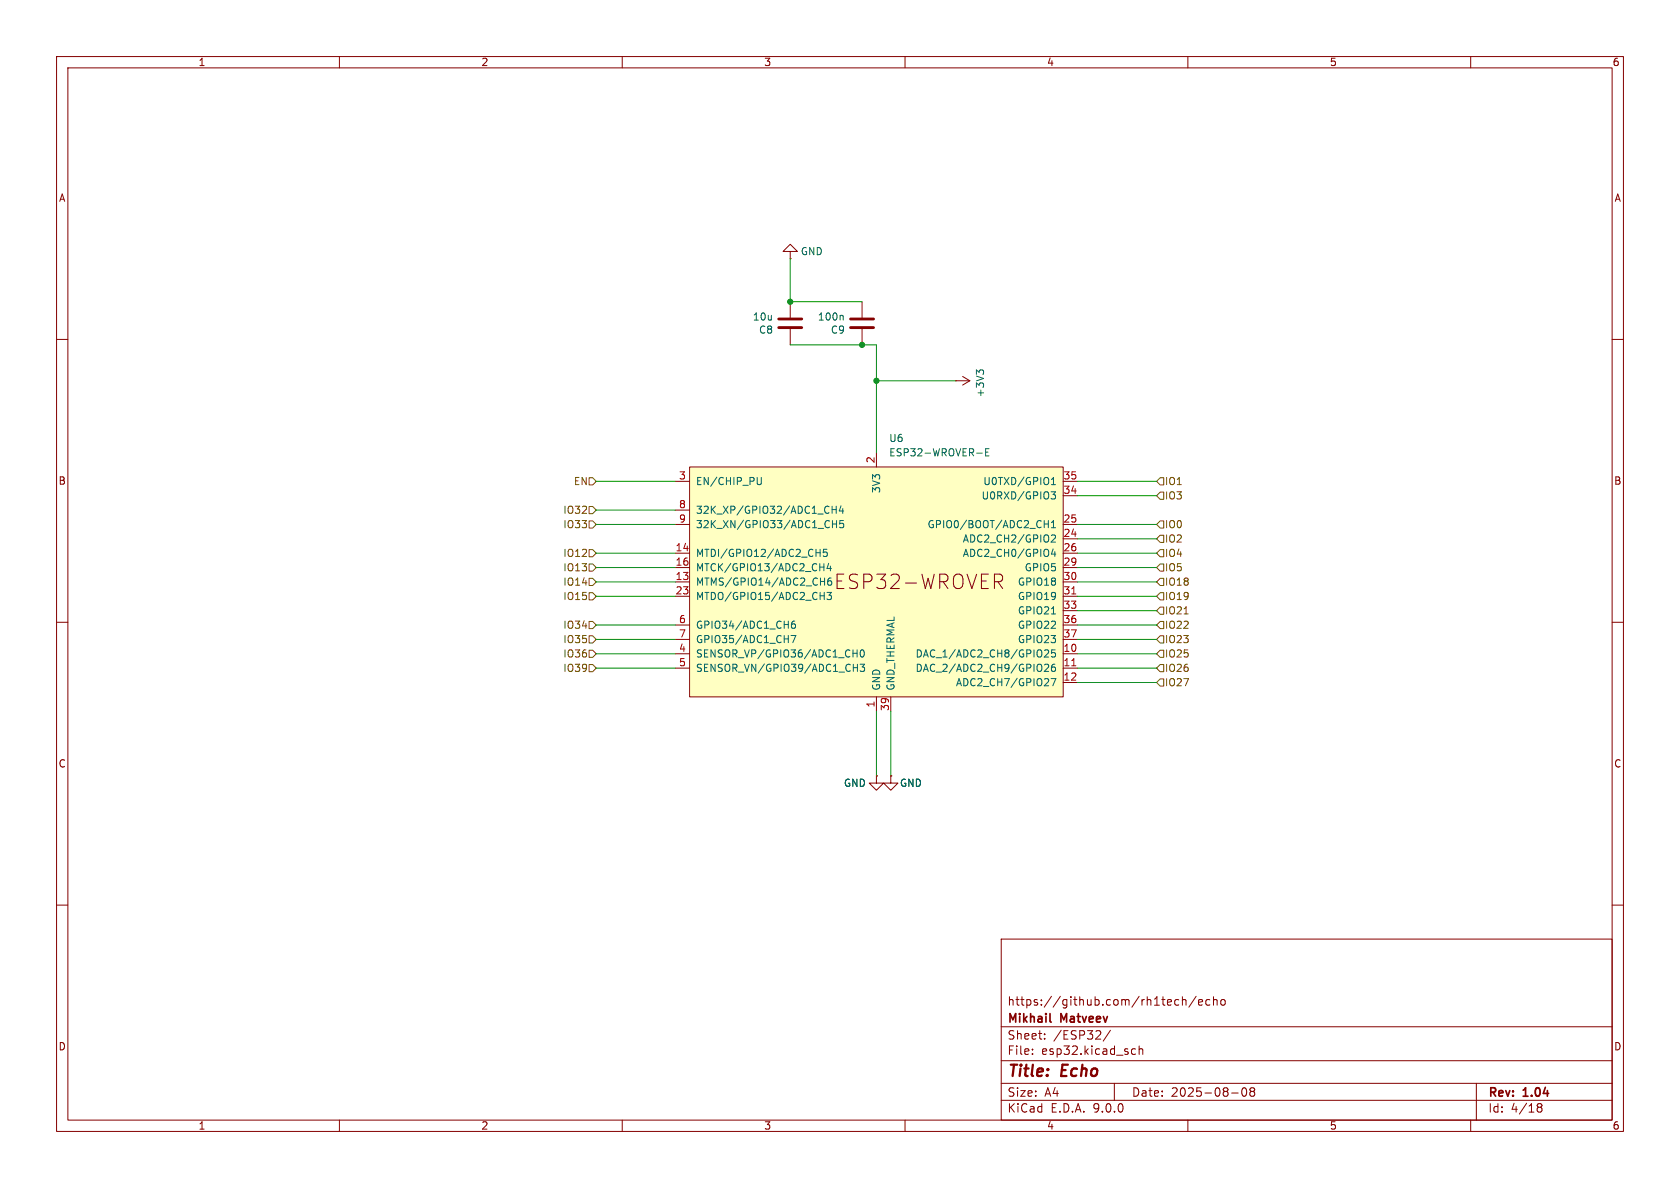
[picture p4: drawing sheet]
<svg xmlns="http://www.w3.org/2000/svg" width="297mm" height="210mm" viewBox="0 0 297 210" stroke-linecap="round" stroke-linejoin="round" font-family="sans-serif">
<g fill="none" stroke="#840000" stroke-width=".18">
<path d="M10 10h277v190h-277zM12 12h273v186h-273zM60 10v2M110 10v2M160 10v2M210 10v2M260 10v2M139.7 44.5h1.3l-1.3-1.3-1.3 1.3h1.3v1.2M139.7 45.7h.1M139.7 53.3v2.8M139.7 58.2v2.8M152.4 53.3v2.8"/>
<path d="M152.4 58.2v2.8M10 60h2M168.9 67.3h.1M168.9 67.3h2.5M170.2 66.5l1.2 .8M171.4 67.3l-1.2 .8M285 60h2M10 110h2M285 110h2M154.9 137.2v1.2h1.3l-1.3 1.3-1.2-1.3h1.2M154.9 137.2h.1M157.5 137.2v1.2h1.2l-1.2 1.3-1.3-1.3h1.3"/>
<path d="M157.5 137.2h.1M10 160h2M177 166h108v32h-108zM207.7 177.6l.3 .1 .4-.1M208.4 176.8l-.4-.1-.3 .1M209 176.8l.2-.1 .4 .1 .1 .9M209 176.2v1.5M211.5 176.1l-1.3 2M211.9 177.2l.7-.1-.1-.3-.4-.1-.2 .2 .1 .7h.5M213.9 176.8l-.4-.1-.3 .3v.4l.1 .2h.6M214.5 176.8l.2-.1 .4 .1 .1 .9M214.5 176.2v1.5"/>
<path d="M215.9 176.8l.2-.1 .4 .1 .1 .6-.1 .2-.4 .1-.2-.1zM285 160h2M60 198v2M110 198v2M160 198v2M177 194.5h108M177 191.5h108M177 187.5h108M177 181.5h108M182.5 186.3v.1M182.5 185.5v.1M184.7 183.6v.1"/>
<path d="M184.7 182.8v.1M196.3 182.1l-1.3 2M197 191.5v3M200.2 186.3h.5M200.2 185.5h.5M201.4 185.5l.2-.1 .4 .1v.9M201.4 184.9v1.5M210 198v2M217.7 193.2h1.2M219.7 192.4l.2-.1a.81 .81 0 0 1 .6 .6 .81 .81 0 0 1-.3 .8l-.2 .1a.81 .81 0 0 1-.3-1.4zM221.2 192.9l-.2-.2 .2-.4 .5 .1 .1 .2-.3 .3M221.2 192.9l-.2 .3v.5l.2 .1 .5-.1 .1-.2-.1-.4-.2-.2"/>
<path d="M221.2 192.9h.3M260 198v2M261 191.5v6.5M271.7 195.5l.3 .2M271.7 195.4l.3-.3 .5 .1 .1 .3-.3 .2M272 195.7h.3M272 195.7l-.3 .3M272.3 195.7l.3 .3-.1 .5-.5 .1-.3-.3"/>
</g>
<path d="M185.6 180.5l.2 .2" fill="none" stroke="#840000" stroke-width=".3"/>
<path d="M148.9 55.7l.2 .2v.7M173.1 65.8l-.5-.4v.8M173.1 65.6l.2-.2h.3l.3 .2" fill="none" stroke="#006464" stroke-width=".18"/>
<path d="M137.7 57.9h4M137.7 56.4h4M150.4 57.9h4M150.4 56.4h4" fill="none" stroke="#840000" stroke-width=".51"/>
<path d="M121.9 82.6h66.1v40.6h-66.1z" fill="#ffffc2"/>
<g fill="none" stroke="#840000" stroke-width=".18">
<path d="M119.4 85.1h2.5M119.4 90.2h2.5M119.4 92.7h2.5M119.4 97.8h2.5M121.9 82.6h66.1v40.6h-66.1zM154.9 80v2.6M188 85.1h2.5M188 92.7h2.5M188 97.8h2.5M188 87.6h2.5M188 95.3h2.5M119.4 100.3h2.5"/>
<path d="M119.4 102.9h2.5M119.4 105.4h2.5M119.4 110.5h2.5M119.4 113h2.5M119.4 115.6h2.5M119.4 118.1h2.5M148 102.7h.8M149.2 101.5h-1.2v2.5h1.2M151.6 101.6l-1-.1a.62 .62 0 0 0-.4 .6 .62 .62 0 0 0 .4 .6 .93 .93 0 0 1 1 .6 .65 .65 0 0 1-.5 .7l-.9-.1M152.7 102.8h1a.69 .69 0 0 0 .5-.6 .69 .69 0 0 0-.5-.7h-1v2.5M155 101.5h1.6l-.9 1a.69 .69 0 0 1 .9 .4v.7l-.3 .3-.2 .1h-.7l-.4-.2M157.5 101.7l.4-.2h.6a.69 .69 0 0 1 .4 1.1l-1.5 1.4h1.6"/>
<path d="M160.1 103.1h1.9M163 101.5l.6 2.5 .5-1.8 .5 1.8 .6-2.5M166.1 102.8h1a.69 .69 0 0 0 .5-.6 .69 .69 0 0 0-.5-.7h-1v2.5M166.7 102.8l.9 1.2M168.9 101.6a.84 .84 0 0 1 .9 0 .84 .84 0 0 1 .4 .7v.9a.85 .85 0 0 1-.8 .9 .85 .85 0 0 1-.9-.9v-.9l.2-.4zM171 101.5l.8 2.5 .9-2.5M173.5 102.7h.9M174.7 101.5h-1.2v2.5h1.2M175.8 102.8h1a.69 .69 0 0 0 .5-.6 .69 .69 0 0 0-.5-.7h-1v2.5M176.4 102.8l.9 1.2M188 100.3h2.5M188 102.9h2.5"/>
<path d="M188 105.4h2.5M188 110.5h2.5M188 113h2.5M188 115.6h2.5M188 118.1h2.5M188 108h2.5M154.9 137.2h.1M154.9 123.2v2.5M157.5 137.2h.1M157.5 123.2v2.5M188 120.7h2.5"/>
</g>
<g fill="none" stroke="#006464" stroke-width=".18">
<path d="M174.2 79.9h.5M174.9 79.3h-.7v1.3h.7M134.6 84.4l-.1 1.1-.2 .2-.3-.1M144.3 97.7h.7M145 97.1v1.3M145.7 99.6v1.3M146.2 97.1h-.6l-.1 .6 .2-.1h.4l.2 .2-.1 .4-.2 .2-.5-.2M146.5 99.6l-.3 .9h.8M147.1 89.5v1.2M147.1 90.1h.7M147.2 92v1.3M147.2 92.6h.7"/>
<path d="M147.8 89.5v1.2M147.9 92v1.3M148.7 89.4l-.3 .9h.8M149 89.9v.8M149.1 92h-.6l-.1 .6 .2-.1 .4 .1 .2 .1-.1 .5-.2 .1-.5-.1M172.7 80.1h.9M184.6 92.6h.7M185.3 92v1.3M185.8 86.9h.8l-.4 .5 .3 .1v.6l-.1 .1-.5-.1M185.9 85.7h.7M185.9 93.3h.7M185.9 84.8l.3-.4v1.3"/>
<path d="M185.9 92.4l.3-.4v1.3M185.9 94.7l.5-.1 .2 .3-.8 .9h.8M186.2 97l-.3 .9h.8M186.5 97.5v.9M139.8 112.3h.9l-.5 1.3M140.5 109.8l-.3 .1a.86 .86 0 0 0 0 1.2l.4-.2v-.4l-.2-.2h-.2l-.3 .2M144.9 100.2h.8M145 105.3h.7M145 102.8h.8M145.7 104.7v1.3M145.8 102.2v1.2M146.2 104.7h.8l-.4 .5 .3 .1v.6l-.2 .1-.5-.1"/>
<path d="M146.8 100.1v.8M146.9 102.2h-.3a.86 .86 0 0 0 0 1.2l.4-.1v-.4l-.2-.2h-.4l-.1 .2M150.8 115.5h.7M150.9 118h.7M151.5 114.9v1.2M151.6 117.4v1.3M152.1 117.4h.8l-.5 .5 .4 .1v.6l-.2 .1-.5-.1M152.2 115l.2-.1a.68 .68 0 0 1 .4 .6 .68 .68 0 0 1-.4 .6l-.2-.1-.1-.3zM184.7 115l.5-.1 .2 .3-.8 .9h.8M184.7 117.5l.5-.1 .2 .4-.8 .9h.8M185.8 120h.9l-.6 1.2M185.9 108.5h.7"/>
<path d="M186.5 117.4l-.4 .1a.86 .86 0 0 0 0 1.2l.4-.1 .1-.5-.2-.2-.4 .1-.1 .1M186.5 114.9h-.6v.6l.2-.1h.4l.1 .2-.1 .4-.1 .1-.5-.1"/>
</g>
<path d="M189.5 105h.7M189.5 117.7h.7" fill="none" stroke="#a90000" stroke-width=".18"/>
<g fill="none" stroke="#725600" stroke-width=".18">
<path d="M104.1 99.7h.7l.6 .6-.6 .7h-.7zM104.1 89.5h.7l.6 .7-.6 .6h-.7zM104.1 84.5h.7l.6 .6-.6 .6h-.7zM104.1 97.2h.7l.6 .6-.6 .6h-.7zM104.1 92.1h.7l.6 .6-.6 .6h-.7zM205.1 97.2h.6v1.2h-.6l-.6-.6zM205.1 99.7h.6v1.3h-.6l-.6-.7zM205.1 87h.6v1.3h-.6l-.6-.7zM205.1 92.1h.6v1.2h-.6l-.6-.6zM205.1 84.5h.6v1.2h-.6l-.6-.6zM205.1 94.6h.6v1.3h-.6l-.6-.6zM104.1 104.8h.7l.6 .6-.6 .6h-.7z"/>
<path d="M104.1 114.9h.7l.6 .7-.6 .6h-.7zM104.1 109.9h.7l.6 .6-.6 .6h-.7zM104.1 112.4h.7l.6 .6-.6 .7h-.7zM104.1 117.5h.7l.6 .6-.6 .6h-.7zM104.1 102.2h.7l.6 .7-.6 .6h-.7zM205.1 114.9h.6v1.3h-.6l-.6-.6zM205.1 112.4h.6v1.3h-.6l-.6-.7zM205.1 117.5h.6v1.2h-.6l-.6-.6zM205.1 107.3h.6v1.3h-.6l-.6-.6zM205.1 104.8h.6v1.2h-.6l-.6-.6zM205.1 102.2h.6v1.3h-.6l-.6-.6zM205.1 109.9h.6v1.2h-.6l-.6-.6z"/>
<path d="M209.3 108.5h.8M205.1 120h.6v1.3h-.6l-.6-.6z"/>
</g>
<g fill="none" stroke="#009600" stroke-width=".18">
<path d="M139.7 45.7v7.6h12.7M139.7 61h15.2v19M154.9 67.3h14M105.4 90.2h14M105.4 85.1h14M105.4 92.7h14M105.4 97.8h14M190.5 85.1h14M190.5 87.6h14M190.5 95.3h14M190.5 92.7h14M190.5 97.8h14"/>
<path d="M105.4 115.6h14M105.4 118.1h14M105.4 110.5h14M105.4 113h14M105.4 105.4h14M105.4 102.9h14M105.4 100.3h14M190.5 115.6h14M190.5 118.1h14M190.5 110.5h14M190.5 113h14M190.5 105.4h14"/>
<path d="M190.5 108h14M190.5 102.9h14M190.5 100.3h14M154.9 125.7v11.5M157.5 125.7v11.5M190.5 120.7h14"/>
</g>
<g fill="#009600" stroke="#009600" stroke-width=".18">
<circle cx="152.4" cy="61" r=".46"/>
<circle cx="139.7" cy="53.3" r=".46"/>
<circle cx="154.9" cy="67.3" r=".46"/>
</g>
<g font-size="2.8" fill="#840000">
<text x="178" y="190.9">Title:</text>
<text x="187.7" y="190.9">Echo</text>
</g>
<g font-size="2.1" fill="#840000">
<text x="178" y="178">https://github.com/rh1tech/echo</text>
<text x="178" y="184">Sheet:</text>
<text x="178" y="181.2">Mikhail</text>
<text x="186.2" y="184">/ESP32/</text>
<text x="187.6" y="181.2">Matveev</text>
<text x="178" y="186.7">File:</text>
<text x="184.1" y="186.7">esp32.kicad_sch</text>
<text x="178" y="196.9">KiCad</text>
<text x="178" y="194.1">Size:</text>
<text x="184.7" y="194.1">A4</text>
<text x="185.7" y="196.9">E.D.A.</text>
<text x="193.3" y="196.9">9.0.0</text>
<text x="200" y="194.1">Date:</text>
<text x="207" y="194.1">2025-08-08</text>
<text x="263" y="194.3">Rev:</text>
<text x="263" y="196.9">Id:</text>
<text x="267.1" y="196.9">4/18</text>
<text x="269.4" y="194.3">1.04</text>
</g>
<g font-size="1.8" fill="#840000">
<text x="35" y="11.9">1</text>
<text x="85" y="11.9">2</text>
<text x="135" y="11.9">3</text>
<text x="185" y="11.9">4</text>
<text x="235" y="11.9">5</text>
<text x="285" y="11.9">6</text>
<text x="10.3" y="35.9">A</text>
<text x="285.3" y="35.9">A</text>
<text x="10.3" y="85.9">B</text>
<text x="285.3" y="85.9">B</text>
<text x="10.3" y="135.9">C</text>
<text x="285.3" y="135.9">C</text>
<text x="10.3" y="185.9">D</text>
<text x="285.3" y="185.9">D</text>
<text x="35" y="199.9">1</text>
<text x="85" y="199.9">2</text>
<text x="135" y="199.9">3</text>
<text x="185" y="199.9">4</text>
<text x="235" y="199.9">5</text>
<text x="285" y="199.9">6</text>
</g>
<g font-size="1.8" fill="#006464">
<text x="141.5" y="45.3">GND</text>
<text x="133" y="56.9">10u</text>
<text x="134.1" y="59.2">C8</text>
<text x="144.5" y="56.9">100n</text>
<text x="146.8" y="59.2">C9</text>
<text x="174.2" y="70.3" transform="rotate(-90 174.2 70.3)">+3V3</text>
<text x="157.1" y="78.3">U6</text>
<text x="157.1" y="80.9">ESP32-WROVER-E</text>
<text x="122.9" y="86">EN/CHIP_PU</text>
<text x="155.8" y="87.3" transform="rotate(-90 155.8 87.3)">3V3</text>
<text x="173.4" y="88.5">U0RXD/GPIO3</text>
<text x="173.7" y="86">U0TXD/GPIO1</text>
<text x="122.9" y="91">32K_XP/GPIO32/ADC1_CH4</text>
<text x="122.9" y="93.6">32K_XN/GPIO33/ADC1_CH5</text>
<text x="163.9" y="93.6">GPIO0/BOOT/ADC2_CH1</text>
<text x="122.9" y="98.7">MTDI/GPIO12/ADC2_CH5</text>
<text x="122.9" y="101.2">MTCK/GPIO13/ADC2_CH4</text>
<text x="170.1" y="96.1">ADC2_CH2/GPIO2</text>
<text x="170.1" y="98.7">ADC2_CH0/GPIO4</text>
<text x="181.1" y="101.2">GPIO5</text>
<text x="122.9" y="103.7">MTMS/GPIO14/ADC2_CH6</text>
<text x="122.9" y="106.3">MTDO/GPIO15/ADC2_CH3</text>
<text x="179.8" y="103.7">GPIO18</text>
<text x="179.8" y="106.3">GPIO19</text>
<text x="122.9" y="111.4">GPIO34/ADC1_CH6</text>
<text x="122.9" y="113.9">GPIO35/ADC1_CH7</text>
<text x="179.8" y="108.8">GPIO21</text>
<text x="179.8" y="111.4">GPIO22</text>
<text x="179.8" y="113.9">GPIO23</text>
<text x="122.9" y="116.4">SENSOR_VP/GPIO36/ADC1_CH0</text>
<text x="122.9" y="119">SENSOR_VN/GPIO39/ADC1_CH3</text>
<text x="161.8" y="116.4">DAC_1/ADC2_CH8/GPIO25</text>
<text x="161.8" y="119">DAC_2/ADC2_CH9/GPIO26</text>
<text x="155.8" y="122.2" transform="rotate(-90 155.8 122.2)">GND</text>
<text x="158.3" y="122.2" transform="rotate(-90 158.3 122.2)">GND_THERMAL</text>
<text x="168.9" y="121.5">ADC2_CH7/GPIO27</text>
<text x="149.1" y="139.3">GND</text>
<text x="159" y="139.3">GND</text>
</g>
<g font-size="1.8" fill="#a90000">
<text x="154.7" y="82" transform="rotate(-90 154.7 82)">2</text>
<text x="119.9" y="84.8">3</text>
<text x="119.9" y="89.9">8</text>
<text x="187.9" y="84.8">35</text>
<text x="187.9" y="87.4">34</text>
<text x="119.9" y="92.5">9</text>
<text x="187.9" y="92.5">25</text>
<text x="187.9" y="95">24</text>
<text x="119.3" y="97.5">14</text>
<text x="119.3" y="100.1">16</text>
<text x="187.9" y="97.5">26</text>
<text x="187.9" y="100.1">29</text>
<text x="119.3" y="102.6">13</text>
<text x="119.3" y="105.2">23</text>
<text x="187.9" y="102.6">30</text>
<text x="187.9" y="105.2">31</text>
<text x="187.9" y="107.7">33</text>
<text x="119.9" y="110.2">6</text>
<text x="119.9" y="112.8">7</text>
<text x="187.9" y="110.2">36</text>
<text x="187.9" y="112.8">37</text>
<text x="119.9" y="115.3">4</text>
<text x="119.9" y="117.9">5</text>
<text x="187.9" y="115.3">10</text>
<text x="187.9" y="117.9">11</text>
<text x="154.7" y="125.2" transform="rotate(-90 154.7 125.2)">1</text>
<text x="157.2" y="125.8" transform="rotate(-90 157.2 125.8)">39</text>
<text x="187.9" y="120.4">12</text>
</g>
<g font-size="1.8" fill="#725600">
<text x="101.4" y="86">EN</text>
<text x="205.8" y="88.5">IO3</text>
<text x="205.8" y="86">IO1</text>
<text x="99.5" y="91">IO32</text>
<text x="99.5" y="93.6">IO33</text>
<text x="205.8" y="93.6">IO0</text>
<text x="99.5" y="101.2">IO13</text>
<text x="99.5" y="98.7">IO12</text>
<text x="205.8" y="98.7">IO4</text>
<text x="205.8" y="101.2">IO5</text>
<text x="205.8" y="96.1">IO2</text>
<text x="99.5" y="106.3">IO15</text>
<text x="99.5" y="103.7">IO14</text>
<text x="205.8" y="106.3">IO19</text>
<text x="205.8" y="103.7">IO18</text>
<text x="99.5" y="111.4">IO34</text>
<text x="99.5" y="113.9">IO35</text>
<text x="205.8" y="113.9">IO23</text>
<text x="205.8" y="108.8">IO21</text>
<text x="205.8" y="111.4">IO22</text>
<text x="99.5" y="116.4">IO36</text>
<text x="99.5" y="119">IO39</text>
<text x="205.8" y="116.4">IO25</text>
<text x="205.8" y="119">IO26</text>
<text x="205.8" y="121.5">IO27</text>
</g>
</svg>
